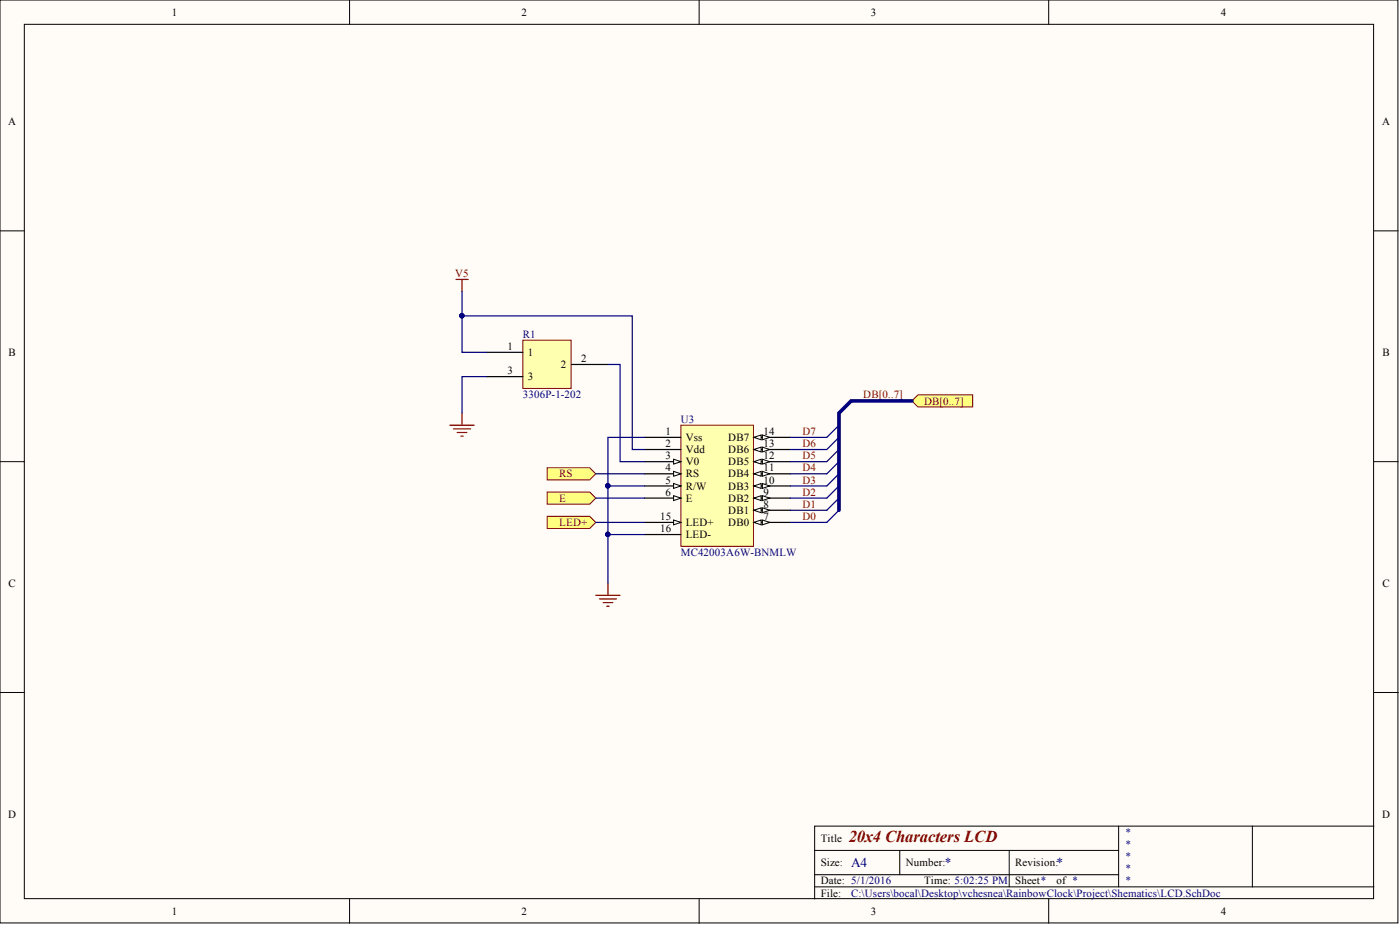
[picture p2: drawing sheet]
<svg xmlns="http://www.w3.org/2000/svg" width="292mm" height="193mm" viewBox="0 0 292 193" stroke-linecap="round" stroke-linejoin="round" font-family="sans-serif">
<g fill="#fffcf8" stroke="#000" stroke-width=".21">
<path d="M0 0h291.7v192.5h-291.7z"/>
<path d="M5.1 5.1h281.5v182.4h-281.5z"/>
</g>
<g fill="none" stroke="#000" stroke-width=".21">
<path d="M72.9 0v5.1M145.9 0v5.1M218.8 0v5.1M0 48.2h5.1M286.7 48.2h5M0 96.3h5.1M286.7 96.3h5M0 144.5h5.1M286.7 144.5h5M170 177.4h63.4M187.7 177.4v5.1M210.6 177.4v7.6"/>
<path d="M233.4 172.3v12.7M261.3 172.3h-91.3v15.2M286.7 172.3h-25.4v12.7M72.9 187.5v5.1M145.9 187.5v5.1M170 185h116.7M170 182.5h63.4M218.8 187.5v5.1"/>
</g>
<path d="M142.1 88.7h15.1v25.3h-15.1z" fill="#ffffb0" stroke="#800000" stroke-width=".21"/>
<path d="M134.5 91.2h7.6M134.5 93.8h7.6M134.5 96.3h7.6" fill="none" stroke="#000" stroke-width=".25"/>
<path d="M140.5 95.8l1.6 .5-1.6 .5z" fill="#fffcf8" stroke="#000" stroke-width=".21"/>
<path d="M134.5 98.8h7.6" fill="none" stroke="#000" stroke-width=".25"/>
<path d="M140.5 98.3l1.6 .5-1.6 .6z" fill="#fffcf8" stroke="#000" stroke-width=".21"/>
<path d="M134.5 101.4h7.6" fill="none" stroke="#000" stroke-width=".25"/>
<path d="M140.5 100.9l1.6 .5-1.6 .5z" fill="#fffcf8" stroke="#000" stroke-width=".21"/>
<path d="M134.5 103.9h7.6" fill="none" stroke="#000" stroke-width=".25"/>
<path d="M140.5 103.4l1.6 .5-1.6 .5z" fill="#fffcf8" stroke="#000" stroke-width=".21"/>
<path d="M157.3 109h7.6" fill="none" stroke="#000" stroke-width=".25"/>
<g fill="#fffcf8" stroke="#000" stroke-width=".21">
<path d="M157.3 109l1.5-.5v1z"/>
<path d="M159.1 108.5l1.5 .5-1.5 .5z"/>
</g>
<path d="M157.3 106.4h7.6" fill="none" stroke="#000" stroke-width=".25"/>
<g fill="#fffcf8" stroke="#000" stroke-width=".21">
<path d="M157.3 106.4l1.5-.5v1.1z"/>
<path d="M159.1 105.9l1.5 .5-1.5 .6z"/>
</g>
<path d="M157.3 103.9h7.6" fill="none" stroke="#000" stroke-width=".25"/>
<g fill="#fffcf8" stroke="#000" stroke-width=".21">
<path d="M157.3 103.9l1.5-.5v1z"/>
<path d="M159.1 103.4l1.5 .5-1.5 .5z"/>
</g>
<path d="M157.3 101.4h7.6" fill="none" stroke="#000" stroke-width=".25"/>
<g fill="#fffcf8" stroke="#000" stroke-width=".21">
<path d="M157.3 101.4l1.5-.5v1z"/>
<path d="M159.1 100.9l1.5 .5-1.5 .5z"/>
</g>
<path d="M157.3 98.8h7.6" fill="none" stroke="#000" stroke-width=".25"/>
<g fill="#fffcf8" stroke="#000" stroke-width=".21">
<path d="M157.3 98.8l1.5-.5v1.1z"/>
<path d="M159.1 98.3l1.5 .5-1.5 .6z"/>
</g>
<path d="M157.3 96.3h7.6" fill="none" stroke="#000" stroke-width=".25"/>
<g fill="#fffcf8" stroke="#000" stroke-width=".21">
<path d="M157.3 96.3l1.5-.5v1z"/>
<path d="M159.1 95.8l1.5 .5-1.5 .5z"/>
</g>
<path d="M157.3 93.8h7.6" fill="none" stroke="#000" stroke-width=".25"/>
<g fill="#fffcf8" stroke="#000" stroke-width=".21">
<path d="M157.3 93.8l1.5-.5v1z"/>
<path d="M159.1 93.3l1.5 .5-1.5 .5z"/>
</g>
<path d="M157.3 91.2h7.6" fill="none" stroke="#000" stroke-width=".25"/>
<g fill="#fffcf8" stroke="#000" stroke-width=".21">
<path d="M157.3 91.2l1.5-.5v1z"/>
<path d="M159.1 90.7l1.5 .5-1.5 .5z"/>
</g>
<path d="M134.5 109h7.6" fill="none" stroke="#000" stroke-width=".25"/>
<path d="M140.5 108.5l1.6 .5-1.6 .5z" fill="#fffcf8" stroke="#000" stroke-width=".21"/>
<path d="M134.5 111.5h7.6" fill="none" stroke="#000" stroke-width=".25"/>
<path d="M124.3 124.2h5.1M125.1 124.9h3.5M125.8 125.7h2.1M126.6 126.5h.5M126.8 121.7v2.5" fill="none" stroke="#800000" stroke-width=".25"/>
<path d="M114.2 107.7h8.8l1.3 1.3-1.3 1.3h-8.8z" fill-rule="evenodd" fill="#ffff80" stroke="#800000" stroke-width=".21"/>
<path d="M175 98.8l-2.5 2.6M175 96.3l-2.5 2.5M175 93.8l-2.5 2.5M175 91.2l-2.5 2.6M175 88.7l-2.5 2.5M175 103.9l-2.5 2.5M175 106.4l-2.5 2.6M175 101.4l-2.5 2.5" fill="none" stroke="#000080" stroke-width=".25"/>
<g fill="#ffff80" stroke="#800000" stroke-width=".21">
<path d="M190.3 83.6l1.2-1.2h11.5v2.5h-11.5z" fill-rule="evenodd"/>
<path d="M114.2 102.6h8.8l1.3 1.3-1.3 1.3h-8.8z" fill-rule="evenodd"/>
<path d="M114.2 97.6h8.8l1.3 1.2-1.3 1.3h-8.8z" fill-rule="evenodd"/>
</g>
<path d="M109.1 71h10.1v10h-10.1z" fill="#ffffb0" stroke="#800000" stroke-width=".21"/>
<path d="M101.5 73.5h7.6M101.5 78.6h7.6M119.2 76h7.6" fill="none" stroke="#000" stroke-width=".25"/>
<path d="M95.1 58.3h2.6M96.4 58.3v2.5M93.9 88.7h5M94.6 89.5h3.6M95.4 90.2h2M96.1 91h.6M96.4 86.2v2.5" fill="none" stroke="#800000" stroke-width=".25"/>
<g fill="none" stroke="#000080" stroke-width=".25">
<path d="M96.4 60.8v12.7h5.1M96.4 65.9h35.5v27.9h2.6M101.5 78.6h-5.1v7.6M126.8 76h2.6v20.3h5.1M124.3 98.8h10.2M134.5 91.2h-7.7v20.3M164.9 91.2h7.6M164.9 93.8h7.6M164.9 96.3h7.6M164.9 98.8h7.6M124.3 109h10.2M124.3 103.9h10.2"/>
<path d="M126.8 101.4h7.7M134.5 111.5h-7.7v10.2M164.9 109h7.6M164.9 101.4h7.6M164.9 103.9h7.6M164.9 106.4h7.6"/>
</g>
<g fill="#000080" stroke="#000080" stroke-width=".21">
<circle cx="126.8" cy="111.5" r=".47"/>
<circle cx="126.8" cy="101.3" r=".47"/>
<circle cx="96.4" cy="65.9" r=".47"/>
</g>
<path d="M190.3 83.6h-12.7l-2.6 2.6v20.2" fill="none" stroke="#000080" stroke-width=".76"/>
<text font-size="3.5" fill="#800000" x="177.1" y="175.6">20x4 Characters LCD</text>
<g font-size="2.8" fill="#000080">
<text x="177.6" y="180.9">A4</text>
<text x="197.1" y="180.9">*</text>
<text x="220.5" y="180.9">*</text>
</g>
<g font-size="2.3">
<text x="35.9" y="3.3">1</text>
<text x="108.8" y="3.3">2</text>
<text x="181.7" y="3.3">3</text>
<text x="254.7" y="3.3">4</text>
<text x="1.7" y="26.1">A</text>
<text x="288.4" y="26.1">A</text>
<text x="1.8" y="74.3">B</text>
<text x="105.9" y="73">1</text>
<text x="110.1" y="74.3">1</text>
<text x="117" y="76.8">2</text>
<text x="121.3" y="75.5">2</text>
<text x="288.4" y="74.3">B</text>
<text x="105.9" y="78.1">3</text>
<text x="110.1" y="79.3">3</text>
<text x="138.9" y="90.7">1</text>
<text x="138.9" y="93.3">2</text>
<text x="138.9" y="95.8">3</text>
<text x="143.1" y="92">Vss</text>
<text x="143.1" y="94.5">Vdd</text>
<text x="152" y="94.5">DB6</text>
<text x="152" y="92">DB7</text>
<text x="159.3" y="95.8">12</text>
<text x="159.3" y="93.3">13</text>
<text x="159.3" y="90.7">14</text>
<text x="138.9" y="98.3">4</text>
<text x="138.9" y="100.9">5</text>
<text x="143.1" y="97.1">V0</text>
<text x="143.1" y="99.6">RS</text>
<text x="152" y="99.6">DB4</text>
<text x="152" y="97.1">DB5</text>
<text x="159.3" y="100.9">10</text>
<text x="159.3" y="98.3">11</text>
<text x="138.9" y="103.4">6</text>
<text x="143.1" y="102.1">R/W</text>
<text x="143.1" y="104.7">E</text>
<text x="152" y="107.2">DB1</text>
<text x="152" y="104.7">DB2</text>
<text x="152" y="102.1">DB3</text>
<text x="159.3" y="105.9">8</text>
<text x="159.3" y="103.4">9</text>
<text x="137.8" y="108.5">15</text>
<text x="137.8" y="111">16</text>
<text x="143.1" y="109.7">LED+</text>
<text x="143.1" y="112.3">LED-</text>
<text x="152" y="109.7">DB0</text>
<text x="159.3" y="108.5">7</text>
<text x="1.8" y="122.4">C</text>
<text x="288.4" y="122.4">C</text>
<text x="1.7" y="170.6">D</text>
<text x="288.4" y="170.6">D</text>
<text x="171.2" y="175.6">Title</text>
<text x="171.2" y="180.7">Size:</text>
<text x="171.2" y="184.5">Date: 5/1/2016</text>
<text x="189" y="180.7">Number:</text>
<text x="192.8" y="184.5">Time: 5:02:25 PM</text>
<text x="211.8" y="180.7">Revision:</text>
<text x="211.8" y="184.5">Sheet*</text>
<text x="220.5" y="184.5">of *</text>
<text x="35.9" y="190.8">1</text>
<text x="108.8" y="190.8">2</text>
<text x="171.2" y="187">File:</text>
<text x="181.7" y="190.8">3</text>
<text x="254.7" y="190.8">4</text>
</g>
<g font-size="2.3" fill="#800000">
<text x="95" y="57.8">V5</text>
<text x="180.1" y="83.1">DB[0..7]</text>
<text x="192.8" y="84.4">DB[0..7]</text>
<text x="167.4" y="95.8">D5</text>
<text x="167.4" y="93.3">D6</text>
<text x="167.4" y="90.7">D7</text>
<text x="116.7" y="99.6">RS</text>
<text x="167.4" y="100.9">D3</text>
<text x="167.4" y="98.3">D4</text>
<text x="116.7" y="104.7">E</text>
<text x="167.4" y="105.9">D1</text>
<text x="167.4" y="103.4">D2</text>
<text x="116.7" y="109.7">LED+</text>
<text x="167.4" y="108.5">D0</text>
</g>
<g font-size="2.3" fill="#000080">
<text x="109.1" y="70.5">R1</text>
<text x="109.1" y="83.1">3306P-1-202</text>
<text x="142.1" y="88.2">U3</text>
<text x="142.1" y="116.1">MC42003A6W-BNMLW</text>
<text x="234.7" y="174.4">*</text>
<text x="234.7" y="176.9">*</text>
<text x="234.7" y="179.4">*</text>
<text x="234.7" y="182">*</text>
<text x="234.7" y="184.5">*</text>
<text x="177.6" y="187">C:\Users\bocal\Desktop\vchesnea\RainbowClock\Project\Shematics\LCD.SchDoc</text>
</g>
</svg>
